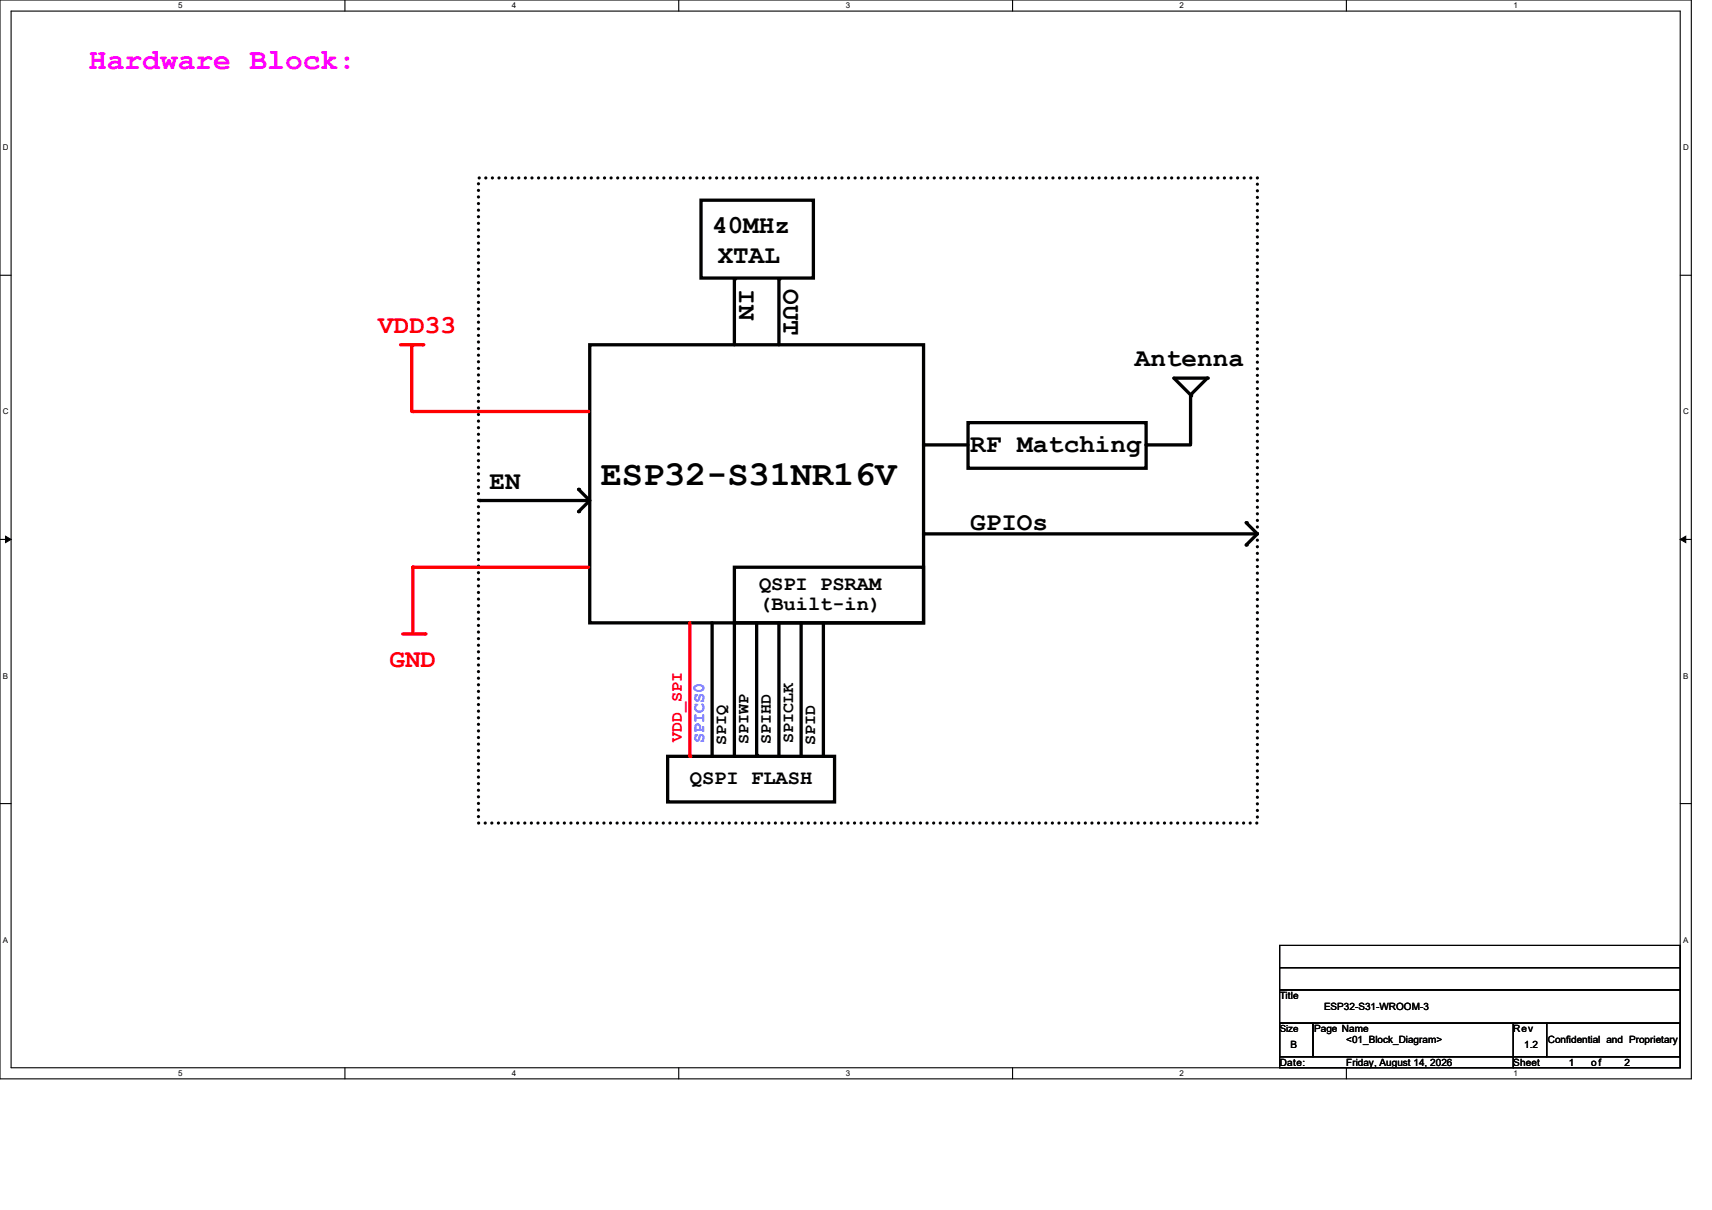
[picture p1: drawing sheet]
<svg xmlns="http://www.w3.org/2000/svg" width="297mm" height="210mm" viewBox="0 0 297 210" stroke-linecap="round" stroke-linejoin="round" font-family="sans-serif">
<path d="M0 0h293.4v187.2h-293.4zM1.9 1.9h289.6v183.4h-289.6z" fill="none" stroke="#000" stroke-width=".19"/>
<g fill="#fff">
<path d="M30.9 .2h.7v1.5h-.7z"/>
<path d="M30.9 185.5h.7v1.5h-.7z"/>
</g>
<path d="M59.8 0v1.9M59.8 185.3v1.9" fill="none" stroke="#000" stroke-width=".19"/>
<g fill="#fff">
<path d="M88.8 .2h.8v1.5h-.8z"/>
<path d="M88.8 185.5h.8v1.5h-.8z"/>
</g>
<path d="M117.8 0v1.9M117.8 185.3v1.9" fill="none" stroke="#000" stroke-width=".19"/>
<g fill="#fff">
<path d="M146.7 .2h.8v1.5h-.8z"/>
<path d="M146.7 185.5h.8v1.5h-.8z"/>
</g>
<path d="M175.7 0v1.9M175.7 185.3v1.9" fill="none" stroke="#000" stroke-width=".19"/>
<g fill="#fff">
<path d="M204.6 .2h.8v1.5h-.8z"/>
<path d="M204.6 185.5h.8v1.5h-.8z"/>
</g>
<path d="M233.6 0v1.9M233.6 185.3v1.9" fill="none" stroke="#000" stroke-width=".19"/>
<g fill="#fff">
<path d="M262.5 .2h.8v1.5h-.8z"/>
<path d="M262.5 185.5h.8v1.5h-.8z"/>
<path d="M.5 24.8h1v1.6h-1z"/>
<path d="M292 24.8h1v1.6h-1z"/>
<path d="M.5 70.7h1v1.5h-1z"/>
<path d="M292 70.7h1v1.5h-1z"/>
</g>
<path d="M0 47.8h1.9M291.5 47.8h1.9" fill="none" stroke="#000" stroke-width=".19"/>
<g fill="#fff">
<path d="M.5 116.5h.9v1.6h-.9z"/>
<path d="M292 116.5h.9v1.6h-.9z"/>
</g>
<path d="M0 93.6h1.9M291.5 93.6h1.9" fill="none" stroke="#000" stroke-width=".19"/>
<path d="M1 93.1l.9 .5-.9 .6zM291.5 93.6l.9-.5v1.1z" fill="#000" stroke="#000" stroke-width=".17"/>
<g fill="#fff">
<path d="M.5 162.4h.9v1.5h-.9z"/>
<path d="M292 162.4h.9v1.5h-.9z"/>
</g>
<path d="M0 139.5h1.9M291.5 139.5h1.9" fill="none" stroke="#000" stroke-width=".19"/>
<path d="M121.6 34.7h19.5v13.6h-19.5zM102.3 59.8h57.9v48.3h-57.9zM127.4 48.5v11.3M135.1 48.5v11.3M160.2 77.2h7.7M167.9 73.4h30.9v7.9h-30.9zM198.8 77.2h7.7M203.7 65.6h5.7l-2.9 2.9zM206.5 68.7v8.3M160.2 92.7h57.9M216.2 90.7l1.9 2M218.1 92.7l-1.9 1.9" fill="none" stroke="#000" stroke-width=".57"/>
<g fill="#000">
<circle cx="127.4" cy="48.5" r=".29"/>
<circle cx="135.1" cy="48.5" r=".29"/>
<circle cx="160.2" cy="77.2" r=".29"/>
<circle cx="198.8" cy="77.2" r=".29"/>
<circle cx="206.5" cy="68.5" r=".29"/>
<circle cx="206.5" cy="68.7" r=".29"/>
<circle cx="209.4" cy="65.6" r=".29"/>
<circle cx="160.2" cy="92.7" r=".29"/>
<circle cx="216.2" cy="90.7" r=".29"/>
<circle cx="216.2" cy="94.6" r=".29"/>
</g>
<path d="M83 30.9h135.1v111.9h-135.1z" fill="none" stroke="#000" stroke-width=".57" stroke-dasharray="0 1.1"/>
<path d="M71.6 98.4h30.5" fill="none" stroke="#f00" stroke-width=".57"/>
<circle cx="71.6" cy="98.4" r=".29" fill="#f00"/>
<path d="M69.9 110h3.8" fill="none" stroke="#f00" stroke-width=".57"/>
<circle cx="73.7" cy="110" r=".29" fill="#f00"/>
<path d="M71.6 98.4v11.4" fill="none" stroke="#f00" stroke-width=".57"/>
<circle cx="71.6" cy="98.4" r=".29" fill="#f00"/>
<path d="M69.5 59.8h3.9" fill="none" stroke="#f00" stroke-width=".57"/>
<circle cx="73.4" cy="59.8" r=".29" fill="#f00"/>
<path d="M71.4 60v11.4" fill="none" stroke="#f00" stroke-width=".57"/>
<circle cx="71.4" cy="60" r=".29" fill="#f00"/>
<path d="M71.6 71.4h30.5" fill="none" stroke="#f00" stroke-width=".57"/>
<circle cx="71.6" cy="71.4" r=".29" fill="#f00"/>
<path d="M83.2 86.9h18.9M100.4 84.9l1.9 2-1.9 1.9M123.5 108.1v23.2M127.4 108.1v23.2M131.3 108.1v23M135.1 108.1v23.2M139 108.1v23.2M115.8 131.3h29v7.9h-29z" fill="none" stroke="#000" stroke-width=".57"/>
<g fill="#000">
<circle cx="83.2" cy="86.9" r=".29"/>
<circle cx="100.4" cy="88.8" r=".29"/>
<circle cx="100.4" cy="84.9" r=".29"/>
<circle cx="123.5" cy="131.3" r=".29"/>
<circle cx="127.4" cy="131.3" r=".29"/>
<circle cx="131.3" cy="131.1" r=".29"/>
<circle cx="135.1" cy="131.3" r=".29"/>
<circle cx="139" cy="131.3" r=".29"/>
</g>
<path d="M119.7 108.1v23.2" fill="none" stroke="#f00" stroke-width=".57"/>
<circle cx="119.7" cy="131.3" r=".29" fill="#f00"/>
<path d="M127.4 98.4h32.8v9.7h-32.8zM142.8 108.1v23.2" fill="none" stroke="#000" stroke-width=".57"/>
<circle cx="142.8" cy="131.3" r=".29" fill="#000"/>
<path d="M222 167.9h69.5v3.9h-69.5zM222 171.8h69.5v5.8h-69.5zM222 177.6h5.8v5.8h-5.8zM222 164.1h69.5v3.8h-69.5zM222 177.6h69.5v5.8h-69.5zM227.8 177.6h34.7v5.8h-34.7zM262.5 177.6h5.8v5.8h-5.8zM268.3 177.6h23.2v5.8h-23.2zM222 183.4h40.5v1.9h-40.5zM262.5 183.4h29v1.9h-29z" fill="none" stroke="#000" stroke-width=".19"/>
<text font-size="6.1" x="104.2" y="84.2">ESP32-S31NR16V</text>
<text font-size="5.1" fill="#f0f" x="15.4" y="12">Hardware Block:</text>
<g font-size="4.5">
<text x="123.5" y="40.4">40MHz</text>
<text x="124.5" y="45.6">XTAL</text>
<text x="128.2" y="50.2" transform="rotate(90 128.2 50.2)">IN</text>
<text x="135.9" y="50.2" transform="rotate(90 135.9 50.2)">OUT</text>
<text x="196.9" y="63.6">Antenna</text>
<text x="168.3" y="78.4">RF Matching</text>
<text x="84.9" y="84.8">EN</text>
<text x="168.3" y="92">GPIOs</text>
</g>
<g font-size="4.5" fill="#f00">
<text x="65.6" y="57.8">VDD33</text>
<text x="67.6" y="115.7">GND</text>
</g>
<g font-size="3.5">
<text x="131.7" y="102.4">QSPI PSRAM</text>
<text x="131.7" y="105.9">(Built-in)</text>
<text x="119.7" y="136.1">QSPI FLASH</text>
</g>
<text font-size="2.9" fill="#f00" x="118.3" y="128.8" transform="rotate(-90 118.3 128.8)">VDD_SPI</text>
<text font-size="2.9" fill="#00f" x="122.1" y="128.9" transform="rotate(-90 122.1 128.9)">SPICS0</text>
<g font-size="2.9">
<text x="126" y="129.3" transform="rotate(-90 126 129.3)">SPIQ</text>
<text x="129.9" y="129.1" transform="rotate(-90 129.9 129.1)">SPIWP</text>
<text x="133.7" y="129.1" transform="rotate(-90 133.7 129.1)">SPIHD</text>
<text x="137.6" y="128.9" transform="rotate(-90 137.6 128.9)">SPICLK</text>
<text x="141.4" y="129.3" transform="rotate(-90 141.4 129.3)">SPID</text>
</g>
<g font-size="1.7">
<text x="222" y="173.4">Title</text>
<text x="222" y="179.1">Size</text>
<text x="228" y="179.1">Page Name</text>
<text x="229.7" y="175.3">ESP32-S31-WROOM-3</text>
<text x="262.5" y="179.1">Rev</text>
<text x="222" y="184.9">Date:</text>
<text x="223.9" y="181.9">B</text>
<text x="233.6" y="181.1">&lt;01_Block_Diagram&gt;</text>
<text x="233.6" y="184.9">Friday, August 14, 2026</text>
<text x="262.5" y="184.9">Sheet</text>
<text x="264.4" y="181.9">1.2</text>
<text x="268.5" y="181.1">Confidential and Proprietary</text>
<text x="272.2" y="184.9">1</text>
<text x="276" y="184.9">of</text>
<text x="281.8" y="184.9">2</text>
</g>
<g font-size="1.4">
<text x="30.9" y="1.4">5</text>
<text x="88.8" y="1.4">4</text>
<text x="146.7" y="1.4">3</text>
<text x="204.6" y="1.4">2</text>
<text x="262.6" y="1.4">1</text>
<text x=".5" y="26.1">D</text>
<text x="292" y="26.1">D</text>
<text x=".5" y="71.9">C</text>
<text x="292" y="71.9">C</text>
<text x=".5" y="117.8">B</text>
<text x="292" y="117.8">B</text>
<text x=".5" y="163.6">A</text>
<text x="292" y="163.6">A</text>
<text x="30.9" y="186.7">5</text>
<text x="88.8" y="186.7">4</text>
<text x="146.7" y="186.7">3</text>
<text x="204.6" y="186.7">2</text>
<text x="262.6" y="186.7">1</text>
</g>
</svg>
